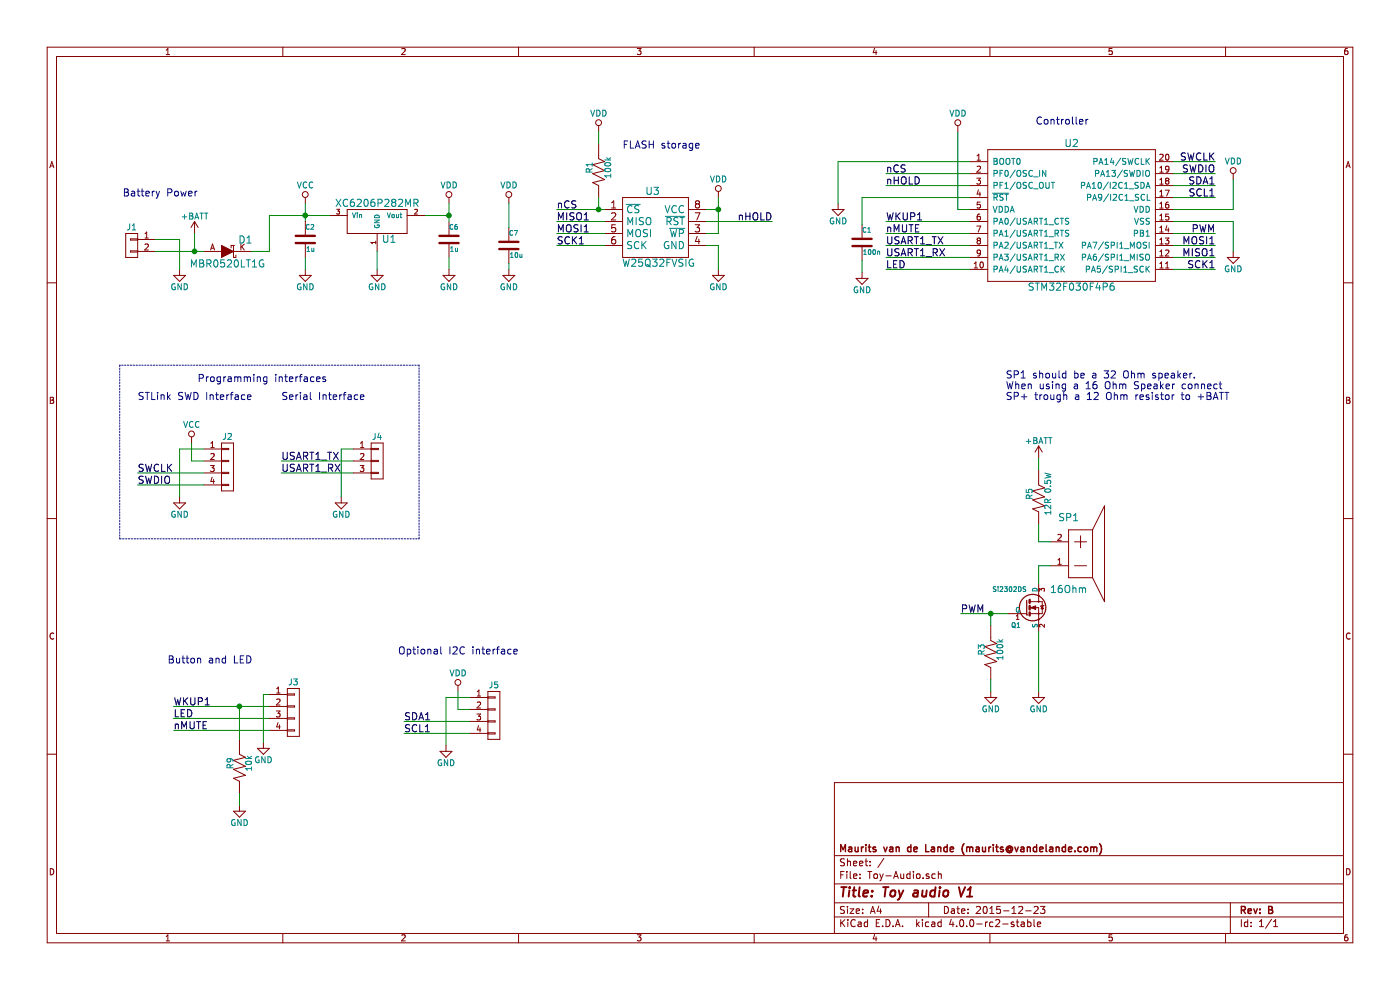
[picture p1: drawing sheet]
EESchema Schematic File Version 2
LIBS:Mylib VDL
LIBS:MCU
LIBS:power
LIBS:device
LIBS:transistors
LIBS:conn
LIBS:linear
LIBS:regul
LIBS:74xx
LIBS:cmos4000
LIBS:adc-dac
LIBS:memory
LIBS:xilinx
LIBS:microcontrollers
LIBS:dsp
LIBS:microchip
LIBS:analog_switches
LIBS:motorola
LIBS:texas
LIBS:intel
LIBS:audio
LIBS:interface
LIBS:digital-audio
LIBS:philips
LIBS:display
LIBS:cypress
LIBS:siliconi
LIBS:opto
LIBS:atmel
LIBS:contrib
LIBS:valves
LIBS:Toy-Audio-cache
EELAYER 25 0
EELAYER END
$Descr A4 11693 8268
encoding utf-8
Sheet 1 1
Title "Toy audio V1"
Date "2015-12-23"
Rev "B"
Comp "Maurits van de Lande (maurits@vandelande.com)"
Comment1 ""
Comment2 ""
Comment3 ""
Comment4 ""
$EndDescr
Text Notes 1150 3350 0    60   ~ 0
STLink SWD Interface
$Comp
L SCHOTTKY D1
U 1 1
P 1900 2100
F 0 "D1" V 2000 1950 60  0000 C CNN
F 1 "MBR0520LT1G" V 1800 2100 60  0000 C CNN
F 2 "MvdL:SOD-123" H 1900 2100 60  0001 C CNN
F 3 "~" H 1900 2100 60  0000 C CNN
	1    1900 2100
	0    -1   -1   0   
$EndComp
$Comp
L W25Q128FVSIG U3
U 1 1
P 5450 2000
F 0 "U3" H 5450 2400 60  0000 C CNN
F 1 "W25Q32FVSIG" H 5500 1800 60  0000 C CNN
F 2 "MvdL:SOIC-8-208mil" H 5450 2000 60  0001 C CNN
F 3 "~" H 5450 2000 60  0000 C CNN
	1    5450 2000
	1    0    0    -1  
$EndComp
Text Label 4650 1750 0    60   ~ 0
nCS
Text Notes 1025 1650 0    60   ~ 0
Battery Power
Text Label 1150 3950 0    60   ~ 0
SWCLK
Text Label 1150 4050 0    60   ~ 0
SWDIO
Text Label 4650 1950 0    60   ~ 0
MOSI1
Text Label 4650 2050 0    60   ~ 0
SCK1
$Comp
L XC6206P332MR U1
U 1 1
P 3150 2050
F 0 "U1" H 3250 2100 60  0000 C CNN
F 1 "XC6206P282MR" H 3150 2400 60  0000 C CNN
F 2 "MvdL:SOT23" H 3150 2000 60  0001 C CNN
F 3 "" H 3150 2000 60  0000 C CNN
	1    3150 2050
	1    0    0    -1  
$EndComp
$Comp
L VDD #PWR01
U 1 1
P 3750 1700
F 0 "#PWR01" H 3750 1550 50  0001 C CNN
F 1 "VDD" H 3750 1850 50  0000 C CNN
F 2 "" H 3750 1700 60  0000 C CNN
F 3 "" H 3750 1700 60  0000 C CNN
	1    3750 1700
	1    0    0    -1  
$EndComp
$Comp
L CC C7
U 1 1
P 4250 2050
F 0 "C7" H 4250 2150 40  0000 L CNN
F 1 "10u" H 4256 1965 40  0000 L CNN
F 2 "MvdL:C0603" H 4288 1900 30  0001 C CNN
F 3 "" H 4250 2050 60  0000 C CNN
	1    4250 2050
	1    0    0    -1  
$EndComp
$Comp
L VDD #PWR02
U 1 1
P 4250 1700
F 0 "#PWR02" H 4250 1550 50  0001 C CNN
F 1 "VDD" H 4250 1850 50  0000 C CNN
F 2 "" H 4250 1700 60  0000 C CNN
F 3 "" H 4250 1700 60  0000 C CNN
	1    4250 1700
	1    0    0    -1  
$EndComp
Text Label 4650 1850 0    60   ~ 0
MISO1
$Comp
L VCC #PWR03
U 1 1
P 2550 1700
F 0 "#PWR03" H 2550 1550 50  0001 C CNN
F 1 "VCC" H 2550 1850 50  0000 C CNN
F 2 "" H 2550 1700 60  0000 C CNN
F 3 "" H 2550 1700 60  0000 C CNN
	1    2550 1700
	1    0    0    -1  
$EndComp
$Comp
L VDD #PWR04
U 1 1
P 6000 1650
F 0 "#PWR04" H 6000 1500 50  0001 C CNN
F 1 "VDD" H 6000 1800 50  0000 C CNN
F 2 "" H 6000 1650 60  0000 C CNN
F 3 "" H 6000 1650 60  0000 C CNN
	1    6000 1650
	1    0    0    -1  
$EndComp
$Comp
L GND #PWR05
U 1 1
P 1500 4150
F 0 "#PWR05" H 1500 3900 50  0001 C CNN
F 1 "GND" H 1500 4000 50  0000 C CNN
F 2 "" H 1500 4150 60  0000 C CNN
F 3 "" H 1500 4150 60  0000 C CNN
	1    1500 4150
	1    0    0    -1  
$EndComp
$Comp
L GND #PWR06
U 1 1
P 1500 2250
F 0 "#PWR06" H 1500 2000 50  0001 C CNN
F 1 "GND" H 1500 2100 50  0000 C CNN
F 2 "" H 1500 2250 60  0000 C CNN
F 3 "" H 1500 2250 60  0000 C CNN
	1    1500 2250
	1    0    0    -1  
$EndComp
$Comp
L GND #PWR07
U 1 1
P 3150 2250
F 0 "#PWR07" H 3150 2000 50  0001 C CNN
F 1 "GND" H 3150 2100 50  0000 C CNN
F 2 "" H 3150 2250 60  0000 C CNN
F 3 "" H 3150 2250 60  0000 C CNN
	1    3150 2250
	1    0    0    -1  
$EndComp
$Comp
L GND #PWR08
U 1 1
P 3750 2250
F 0 "#PWR08" H 3750 2000 50  0001 C CNN
F 1 "GND" H 3750 2100 50  0000 C CNN
F 2 "" H 3750 2250 60  0000 C CNN
F 3 "" H 3750 2250 60  0000 C CNN
	1    3750 2250
	1    0    0    -1  
$EndComp
$Comp
L GND #PWR09
U 1 1
P 6000 2250
F 0 "#PWR09" H 6000 2000 50  0001 C CNN
F 1 "GND" H 6000 2100 50  0000 C CNN
F 2 "" H 6000 2250 60  0000 C CNN
F 3 "" H 6000 2250 60  0000 C CNN
	1    6000 2250
	1    0    0    -1  
$EndComp
$Comp
L GND #PWR010
U 1 1
P 4250 2250
F 0 "#PWR010" H 4250 2000 50  0001 C CNN
F 1 "GND" H 4250 2100 50  0000 C CNN
F 2 "" H 4250 2250 60  0000 C CNN
F 3 "" H 4250 2250 60  0000 C CNN
	1    4250 2250
	1    0    0    -1  
$EndComp
$Comp
L STM32F030Fx U2
U 1 1
P 8100 1350
F 0 "U2" H 8950 1500 60  0000 C CNN
F 1 "STM32F030F4P6" H 8950 300 60  0000 C CNN
F 2 "MvdL:TSSOP20" H 8300 1900 60  0001 C CNN
F 3 "" H 8150 1900 60  0000 C CNN
	1    8100 1350
	1    0    0    -1  
$EndComp
Text Label 10150 1950 2    60   ~ 0
PWM
Text Label 7400 1450 0    60   ~ 0
nCS
Text Label 10150 2250 2    60   ~ 0
SCK1
Text Label 10150 2150 2    60   ~ 0
MISO1
Text Label 10150 2050 2    60   ~ 0
MOSI1
$Comp
L GND #PWR011
U 1 1
P 7000 1700
F 0 "#PWR011" H 7000 1450 50  0001 C CNN
F 1 "GND" H 7000 1550 50  0000 C CNN
F 2 "" H 7000 1700 60  0000 C CNN
F 3 "" H 7000 1700 60  0000 C CNN
	1    7000 1700
	1    0    0    -1  
$EndComp
Text Label 7400 2050 0    60   ~ 0
USART1_TX
Text Label 7400 2150 0    60   ~ 0
USART1_RX
Text Label 7400 1950 0    60   ~ 0
nMUTE
Text Label 7400 1850 0    60   ~ 0
WKUP1
Text Label 7400 2250 0    60   ~ 0
LED
Text Label 10150 1350 2    60   ~ 0
SWCLK
Text Label 10150 1450 2    60   ~ 0
SWDIO
Text Label 10150 1550 2    60   ~ 0
SDA1
Text Label 10150 1650 2    60   ~ 0
SCL1
Text Label 7400 1550 0    60   ~ 0
nHOLD
$Comp
L VCC #PWR012
U 1 1
P 1600 3700
F 0 "#PWR012" H 1600 3550 50  0001 C CNN
F 1 "VCC" H 1600 3850 50  0000 C CNN
F 2 "" H 1600 3700 60  0000 C CNN
F 3 "" H 1600 3700 60  0000 C CNN
	1    1600 3700
	1    0    0    -1  
$EndComp
$Comp
L GND #PWR013
U 1 1
P 10300 2100
F 0 "#PWR013" H 10300 1850 50  0001 C CNN
F 1 "GND" H 10300 1950 50  0000 C CNN
F 2 "" H 10300 2100 60  0000 C CNN
F 3 "" H 10300 2100 60  0000 C CNN
	1    10300 2100
	1    0    0    -1  
$EndComp
$Comp
L VDD #PWR014
U 1 1
P 10300 1500
F 0 "#PWR014" H 10300 1350 50  0001 C CNN
F 1 "VDD" H 10300 1650 50  0000 C CNN
F 2 "" H 10300 1500 60  0000 C CNN
F 3 "" H 10300 1500 60  0000 C CNN
	1    10300 1500
	1    0    0    -1  
$EndComp
$Comp
L VDD #PWR015
U 1 1
P 8000 1100
F 0 "#PWR015" H 8000 950 50  0001 C CNN
F 1 "VDD" H 8000 1250 50  0000 C CNN
F 2 "" H 8000 1100 60  0000 C CNN
F 3 "" H 8000 1100 60  0000 C CNN
	1    8000 1100
	1    0    0    -1  
$EndComp
$Comp
L CC C6
U 1 1
P 3750 2000
F 0 "C6" H 3750 2100 40  0000 L CNN
F 1 "1u" H 3756 1915 40  0000 L CNN
F 2 "MvdL:C0603" H 3788 1850 30  0001 C CNN
F 3 "" H 3750 2000 60  0000 C CNN
	1    3750 2000
	1    0    0    -1  
$EndComp
$Comp
L CONN_01X04 J2
U 1 1
P 1900 3900
F 0 "J2" H 1900 4150 50  0000 C CNN
F 1 "CONN_01X04" V 2000 3900 50  0001 C CNN
F 2 "MvdL:HDR-01X4-RM2" H 1900 3900 60  0001 C CNN
F 3 "" H 1900 3900 60  0000 C CNN
	1    1900 3900
	1    0    0    -1  
$EndComp
$Comp
L RR R1
U 1 1
P 5000 1400
F 0 "R1" V 5080 1400 50  0000 C CNN
F 1 "100k" V 4925 1400 50  0000 C CNN
F 2 "MvdL:R0603" H 5000 1400 60  0001 C CNN
F 3 "" H 5000 1400 60  0000 C CNN
	1    5000 1400
	-1   0    0    1   
$EndComp
$Comp
L VDD #PWR016
U 1 1
P 5000 1100
F 0 "#PWR016" H 5000 950 50  0001 C CNN
F 1 "VDD" H 5000 1250 50  0000 C CNN
F 2 "" H 5000 1100 60  0000 C CNN
F 3 "" H 5000 1100 60  0000 C CNN
	1    5000 1100
	1    0    0    -1  
$EndComp
Text Label 6450 1850 2    60   ~ 0
nHOLD
$Comp
L GND #PWR017
U 1 1
P 2850 4150
F 0 "#PWR017" H 2850 3900 50  0001 C CNN
F 1 "GND" H 2850 4000 50  0000 C CNN
F 2 "" H 2850 4150 60  0000 C CNN
F 3 "" H 2850 4150 60  0000 C CNN
	1    2850 4150
	1    0    0    -1  
$EndComp
Text Label 2350 3850 0    60   ~ 0
USART1_TX
Text Label 2350 3950 0    60   ~ 0
USART1_RX
$Comp
L CONN_01X03 J4
U 1 1
P 3150 3850
F 0 "J4" H 3150 4050 50  0000 C CNN
F 1 "CONN_01X03" V 3250 3850 50  0001 C CNN
F 2 "MvdL:HDR-01X3-RM2" H 3150 3850 60  0001 C CNN
F 3 "" H 3150 3850 60  0000 C CNN
	1    3150 3850
	1    0    0    -1  
$EndComp
Text Label 3375 6025 0    60   ~ 0
SDA1
Text Label 3375 6125 0    60   ~ 0
SCL1
$Comp
L GND #PWR018
U 1 1
P 3725 6225
F 0 "#PWR018" H 3725 5975 50  0001 C CNN
F 1 "GND" H 3725 6075 50  0000 C CNN
F 2 "" H 3725 6225 60  0000 C CNN
F 3 "" H 3725 6225 60  0000 C CNN
	1    3725 6225
	1    0    0    -1  
$EndComp
$Comp
L CONN_01X04 J5
U 1 1
P 4125 5975
F 0 "J5" H 4125 6225 50  0000 C CNN
F 1 "CONN_01X04" V 4225 5975 50  0001 C CNN
F 2 "MvdL:HDR_01x04_RM2.54" H 4125 5975 60  0001 C CNN
F 3 "" H 4125 5975 60  0000 C CNN
	1    4125 5975
	1    0    0    -1  
$EndComp
Text Label 1450 5900 0    60   ~ 0
WKUP1
Text Label 1450 6000 0    60   ~ 0
LED
$Comp
L GND #PWR019
U 1 1
P 2200 6200
F 0 "#PWR019" H 2200 5950 50  0001 C CNN
F 1 "GND" H 2200 6050 50  0000 C CNN
F 2 "" H 2200 6200 60  0000 C CNN
F 3 "" H 2200 6200 60  0000 C CNN
	1    2200 6200
	1    0    0    -1  
$EndComp
$Comp
L VDD #PWR020
U 1 1
P 3825 5775
F 0 "#PWR020" H 3825 5625 50  0001 C CNN
F 1 "VDD" H 3825 5925 50  0000 C CNN
F 2 "" H 3825 5775 60  0000 C CNN
F 3 "" H 3825 5775 60  0000 C CNN
	1    3825 5775
	1    0    0    -1  
$EndComp
$Comp
L CONN_01X02 J1
U 1 1
P 1100 2050
F 0 "J1" H 1100 2200 50  0000 C CNN
F 1 "CONN_01X02" V 1200 2050 50  0001 C CNN
F 2 "MvdL:HDR_01x02_RM2.54" H 1100 2050 60  0001 C CNN
F 3 "" H 1100 2050 60  0000 C CNN
	1    1100 2050
	-1   0    0    -1  
$EndComp
Text Notes 2350 3350 0    60   ~ 0
Serial Interface
Text Notes 1400 5550 0    60   ~ 0
Button and LED
Text Notes 3325 5475 0    60   ~ 0
Optional I2C interface
Text Notes 1650 3200 0    60   ~ 0
Programming interfaces
Text Notes 5200 1250 0    60   ~ 0
FLASH storage
Text Notes 8650 1050 0    60   ~ 0
Controller
Text Label 8025 5125 0    60   ~ 0
PWM
Wire Wire Line
	1700 2100 1300 2100
Wire Wire Line
	6000 1950 5900 1950
Wire Wire Line
	6000 1650 6000 1950
Wire Wire Line
	6000 1750 5900 1750
Wire Wire Line
	4650 1750 5050 1750
Wire Wire Line
	4650 1850 5050 1850
Wire Wire Line
	4650 1950 5050 1950
Wire Wire Line
	4650 2050 5050 2050
Wire Wire Line
	6000 2050 6000 2250
Wire Wire Line
	6000 2050 5900 2050
Connection ~ 6000 1750
Wire Wire Line
	1150 4050 1700 4050
Wire Wire Line
	1150 3950 1700 3950
Wire Wire Line
	2250 1800 2750 1800
Connection ~ 2550 1800
Wire Wire Line
	3750 2250 3750 2150
Wire Wire Line
	3750 1700 3750 1850
Wire Wire Line
	3750 1800 3550 1800
Wire Wire Line
	3150 2100 3150 2250
Connection ~ 3750 1800
Wire Wire Line
	4250 1700 4250 1900
Wire Wire Line
	4250 2200 4250 2250
Wire Wire Line
	10150 1950 9800 1950
Wire Wire Line
	10150 2050 9800 2050
Wire Wire Line
	9800 2150 10150 2150
Wire Wire Line
	10150 2250 9800 2250
Wire Wire Line
	7400 1450 8100 1450
Wire Wire Line
	8000 1100 8000 1750
Wire Wire Line
	8000 1750 8100 1750
Wire Wire Line
	8100 1350 7000 1350
Wire Wire Line
	7000 1350 7000 1700
Wire Wire Line
	8100 1850 7400 1850
Wire Wire Line
	7400 1950 8100 1950
Wire Wire Line
	8100 2050 7400 2050
Wire Wire Line
	7400 2150 8100 2150
Wire Wire Line
	8100 2250 7400 2250
Wire Wire Line
	10150 1350 9800 1350
Wire Wire Line
	9800 1450 10150 1450
Wire Wire Line
	8100 1550 7400 1550
Wire Wire Line
	2100 2100 2250 2100
Wire Wire Line
	2250 2100 2250 1800
Wire Wire Line
	10150 1550 9800 1550
Wire Wire Line
	9800 1650 10150 1650
Wire Wire Line
	1600 3700 1600 3850
Wire Wire Line
	1600 3850 1700 3850
Wire Wire Line
	10300 1850 10300 2100
Wire Wire Line
	10300 1850 9800 1850
Wire Wire Line
	10300 1500 10300 1750
Wire Wire Line
	10300 1750 9800 1750
Wire Wire Line
	5000 1100 5000 1200
Wire Wire Line
	5000 1650 5000 1750
Connection ~ 5000 1750
Wire Wire Line
	1500 4150 1500 3750
Wire Wire Line
	1500 3750 1700 3750
Wire Wire Line
	8025 5125 8425 5125
Wire Wire Line
	6450 1850 5900 1850
Wire Wire Line
	2350 3950 2950 3950
Wire Wire Line
	2350 3850 2950 3850
Wire Wire Line
	2850 4150 2850 3750
Wire Wire Line
	2850 3750 2950 3750
Wire Wire Line
	3375 6125 3925 6125
Wire Wire Line
	3375 6025 3925 6025
Wire Wire Line
	3825 5775 3825 5925
Wire Wire Line
	3725 6225 3725 5825
Wire Wire Line
	3725 5825 3925 5825
Wire Wire Line
	3825 5925 3925 5925
Wire Wire Line
	2250 5800 2200 5800
Wire Wire Line
	2200 5800 2200 6200
Wire Wire Line
	1450 6000 2250 6000
Wire Wire Line
	1450 5900 2250 5900
Wire Wire Line
	1500 2250 1500 2000
Wire Wire Line
	1500 2000 1300 2000
Wire Notes Line
	1000 3050 1000 4500
Wire Notes Line
	1000 4500 3500 4500
Wire Notes Line
	3500 4500 3500 3050
Wire Notes Line
	3500 3050 1000 3050
Wire Wire Line
	2550 1700 2550 1850
$Comp
L RR R9
U 1 1
P 2000 6375
F 0 "R9" V 2080 6375 50  0000 C CNN
F 1 "10k" V 1925 6375 50  0000 C CNN
F 2 "MvdL:R0603" H 2000 6375 60  0001 C CNN
F 3 "" H 2000 6375 60  0000 C CNN
	1    2000 6375
	-1   0    0    1   
$EndComp
$Comp
L GND #PWR021
U 1 1
P 2000 6725
F 0 "#PWR021" H 2000 6475 50  0001 C CNN
F 1 "GND" H 2000 6575 50  0000 C CNN
F 2 "" H 2000 6725 60  0000 C CNN
F 3 "" H 2000 6725 60  0000 C CNN
	1    2000 6725
	1    0    0    -1  
$EndComp
Wire Wire Line
	2000 6625 2000 6725
Wire Wire Line
	2000 5900 2000 6175
Connection ~ 2000 5900
$Comp
L SPEAKER SP1
U 1 1
P 9125 4625
F 0 "SP1" H 8925 4925 60  0000 C CNN
F 1 "16Ohm" H 8925 4325 60  0000 C CNN
F 2 "MvdL:HDR_01x02_RM2.54" H 9125 4625 60  0001 C CNN
F 3 "~" H 9125 4625 60  0000 C CNN
	1    9125 4625
	1    0    0    -1  
$EndComp
$Comp
L Si2302DS Q1
U 1 1
P 8575 5075
F 0 "Q1" H 8525 4925 40  0000 R CNN
F 1 "Si2302DS" H 8575 5225 40  0000 R CNN
F 2 "MvdL:SOT23" H 8445 5177 29  0001 C CNN
F 3 "" H 8575 5075 60  0000 C CNN
	1    8575 5075
	1    0    0    -1  
$EndComp
$Comp
L GND #PWR022
U 1 1
P 8675 5775
F 0 "#PWR022" H 8675 5525 50  0001 C CNN
F 1 "GND" H 8675 5625 50  0000 C CNN
F 2 "" H 8675 5775 60  0000 C CNN
F 3 "" H 8675 5775 60  0000 C CNN
	1    8675 5775
	1    0    0    -1  
$EndComp
$Comp
L RR R5
U 1 1
P 8675 4125
F 0 "R5" V 8755 4125 50  0000 C CNN
F 1 "12R 0.5W" V 8600 4125 50  0000 C CNN
F 2 "MvdL:R0603" H 8675 4125 60  0001 C CNN
F 3 "" H 8675 4125 60  0000 C CNN
	1    8675 4125
	-1   0    0    1   
$EndComp
$Comp
L +BATT #PWR023
U 1 1
P 8675 3825
F 0 "#PWR023" H 8675 3675 50  0001 C CNN
F 1 "+BATT" H 8675 3965 50  0000 C CNN
F 2 "" H 8675 3825 60  0000 C CNN
F 3 "" H 8675 3825 60  0000 C CNN
	1    8675 3825
	1    0    0    -1  
$EndComp
Text Notes 8400 3350 0    60   ~ 0
SP1 should be a 32 Ohm speaker. \nWhen using a 16 Ohm Speaker connect\nSP+ trough a 12 Ohm resistor to +BATT
Wire Wire Line
	8675 5275 8675 5775
Wire Wire Line
	8675 3825 8675 3925
Wire Wire Line
	8675 4525 8775 4525
Wire Wire Line
	8675 4375 8675 4525
Wire Wire Line
	8675 4725 8675 4875
Wire Wire Line
	8675 4725 8775 4725
$Comp
L RR R3
U 1 1
P 8275 5425
F 0 "R3" V 8355 5425 50  0000 C CNN
F 1 "100k" V 8200 5425 50  0000 C CNN
F 2 "MvdL:R0603" H 8275 5425 60  0001 C CNN
F 3 "" H 8275 5425 60  0000 C CNN
	1    8275 5425
	-1   0    0    1   
$EndComp
$Comp
L GND #PWR024
U 1 1
P 8275 5775
F 0 "#PWR024" H 8275 5525 50  0001 C CNN
F 1 "GND" H 8275 5625 50  0000 C CNN
F 2 "" H 8275 5775 60  0000 C CNN
F 3 "" H 8275 5775 60  0000 C CNN
	1    8275 5775
	1    0    0    -1  
$EndComp
Wire Wire Line
	8275 5675 8275 5775
Wire Wire Line
	8275 5225 8275 5125
Connection ~ 8275 5125
$Comp
L +BATT #PWR025
U 1 1
P 1625 1950
F 0 "#PWR025" H 1625 1800 50  0001 C CNN
F 1 "+BATT" H 1625 2090 50  0000 C CNN
F 2 "" H 1625 1950 60  0000 C CNN
F 3 "" H 1625 1950 60  0000 C CNN
	1    1625 1950
	1    0    0    -1  
$EndComp
Wire Wire Line
	1625 1950 1625 2100
Connection ~ 1625 2100
$Comp
L CC C1
U 1 1
P 7200 2025
F 0 "C1" H 7200 2125 40  0000 L CNN
F 1 "100n" H 7206 1940 40  0000 L CNN
F 2 "MvdL:C0603" H 7238 1875 30  0001 C CNN
F 3 "" H 7200 2025 60  0000 C CNN
	1    7200 2025
	1    0    0    -1  
$EndComp
$Comp
L GND #PWR026
U 1 1
P 7200 2275
F 0 "#PWR026" H 7200 2025 50  0001 C CNN
F 1 "GND" H 7200 2125 50  0000 C CNN
F 2 "" H 7200 2275 60  0000 C CNN
F 3 "" H 7200 2275 60  0000 C CNN
	1    7200 2275
	1    0    0    -1  
$EndComp
Wire Wire Line
	7200 2175 7200 2275
Wire Wire Line
	7200 1875 7200 1650
Wire Wire Line
	7200 1650 8100 1650
$Comp
L CONN_01X04 J3
U 1 1
P 2450 5950
F 0 "J3" H 2450 6200 50  0000 C CNN
F 1 "CONN_01X04" V 2550 5950 50  0001 C CNN
F 2 "MvdL:HDR_01x04_RM2.54" H 2450 5950 60  0001 C CNN
F 3 "" H 2450 5950 60  0000 C CNN
	1    2450 5950
	1    0    0    -1  
$EndComp
Text Label 1450 6100 0    60   ~ 0
nMUTE
Wire Wire Line
	1450 6100 2250 6100
$Comp
L CC C2
U 1 1
P 2550 2000
F 0 "C2" H 2550 2100 40  0000 L CNN
F 1 "1u" H 2556 1915 40  0000 L CNN
F 2 "MvdL:C0603" H 2588 1850 30  0001 C CNN
F 3 "" H 2550 2000 60  0000 C CNN
	1    2550 2000
	1    0    0    -1  
$EndComp
$Comp
L GND #PWR027
U 1 1
P 2550 2250
F 0 "#PWR027" H 2550 2000 50  0001 C CNN
F 1 "GND" H 2550 2100 50  0000 C CNN
F 2 "" H 2550 2250 60  0000 C CNN
F 3 "" H 2550 2250 60  0000 C CNN
	1    2550 2250
	1    0    0    -1  
$EndComp
Wire Wire Line
	2550 2250 2550 2150
$EndSCHEMATC
